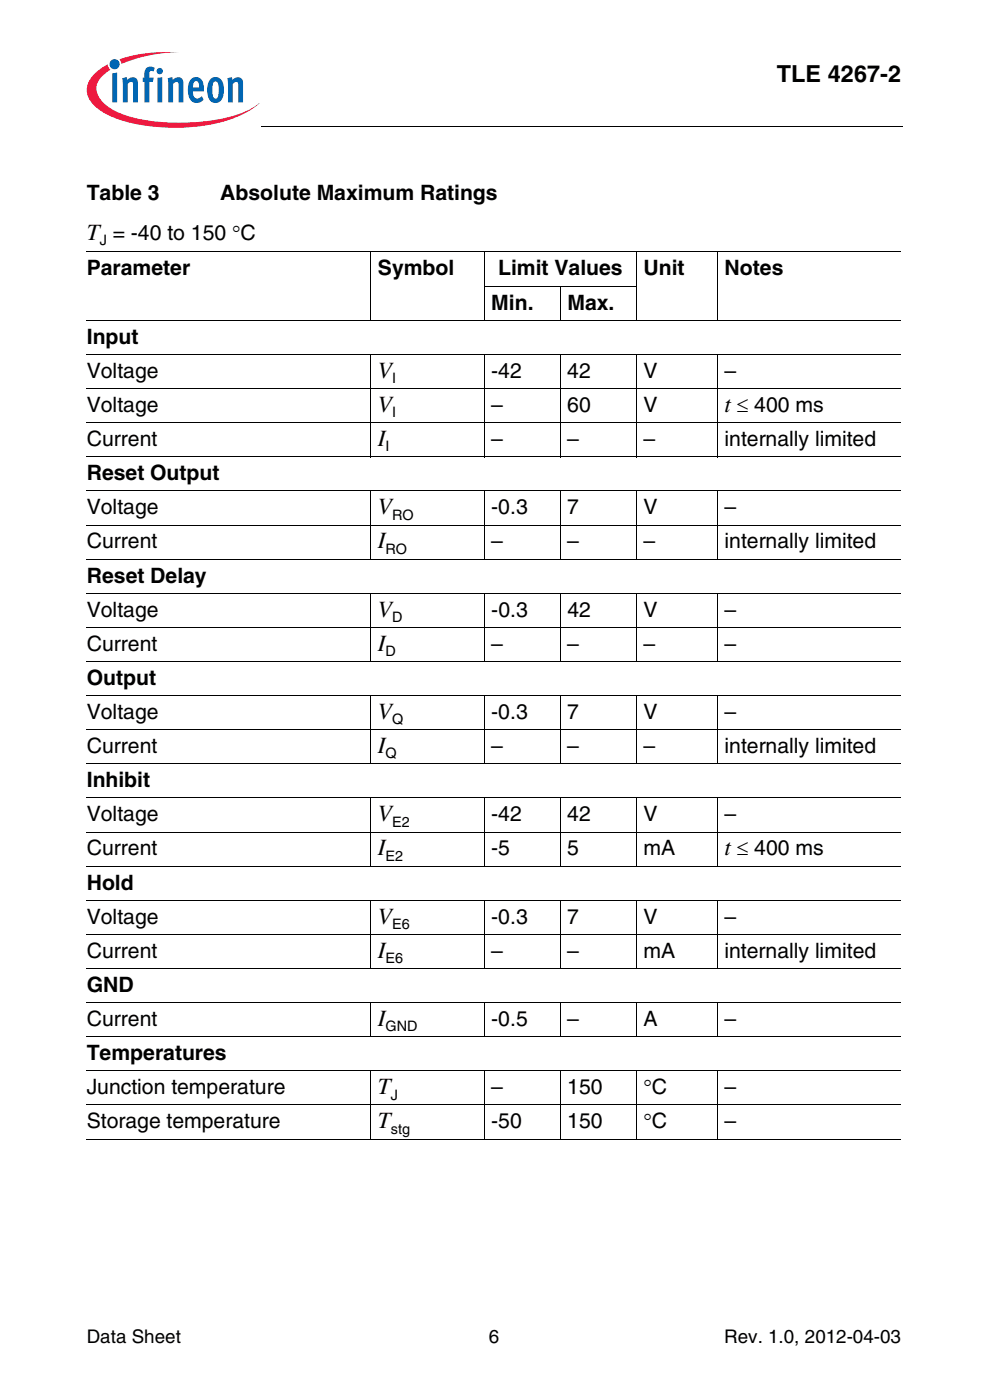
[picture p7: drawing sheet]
<svg xmlns="http://www.w3.org/2000/svg" width="148mm" height="210mm" viewBox="0 0 148 210" stroke-linecap="round" stroke-linejoin="round" font-family="sans-serif">
<circle cx="17.2" cy="9.6" r=".76" fill="#0166b3"/>
<g fill="#ed1a40">
<path d="M17.9 8.9l2.4-.7a25.6 25.6 0 0 1 6.5-.4 22.2 22.2 0 0 0-8.2 1.6l-.4 .2z"/>
<path d="M14.3 11l1.8-1.4 .1 .4 .3 .5a4 4 0 0 0-2 2.5 3.3 3.3 0 0 0 1.7 3 15.2 15.2 0 0 0 7.1 2.2 29.4 29.4 0 0 0 13.3-1.4l1.6-.9 .6-.5a12.9 12.9 0 0 1-6.4 3.1 29.2 29.2 0 0 1-15-.7 7.9 7.9 0 0 1-4-2.9 3.1 3.1 0 0 1 .9-3.9z"/>
</g>
<g fill="#0166b3">
<path d="M16.8 11l.7-.1v4.5h-.7z"/>
<path d="M18.3 11.7l.7-.1 .1 .4a.85 .85 0 0 1 1-.4 .85 .85 0 0 1 .6 .9v2.9h-.7l-.1-2.9a.29 .29 0 0 0-.4-.2l-.4 .3v2.8h-.7z"/>
<path d="M22 10.2l.3-.2 .7 .1 .2 .1-.2 .5a.35 .35 0 0 0-.6 .1v.9h.6l-.1 .6h-.5v3.1h-.8v-3.1h-.2v-.6h.2v-.5a1.24 1.24 0 0 1 .4-1z"/>
<path d="M25.1 11.7l.7-.1 .1 .4a.85 .85 0 0 1 1-.4 .85 .85 0 0 1 .6 .9v2.9h-.7l-.1-2.9a.29 .29 0 0 0-.4-.2l-.4 .3v2.8h-.7z"/>
<path d="M34.1 11.7l.6-.1 .1 .4a.85 .85 0 0 1 1-.4 .85 .85 0 0 1 .6 .9v2.9h-.7v-2.9a.29 .29 0 0 0-.5-.2l-.3 .3v2.8h-.7z"/>
<path d="M23.5 10.7a.47 .47 0 0 1 .9 0 .47 .47 0 0 1-.9 0zM23.6 11.7l.7-.1v3.8h-.7z"/>
<path d="M28.7 11.8a1.09 1.09 0 0 1 1.1-.2 1.09 1.09 0 0 1 .7 1l.1 1.1h-1.7a.75 .75 0 0 0 .2 .8 .75 .75 0 0 0 .9 .1l.2-.2 .3 .5a1.3 1.3 0 0 1-1.5 .5 1.3 1.3 0 0 1-.8-1.3v-1.1a1.89 1.89 0 0 1 .5-1.2zM29.2 12.2l-.2 .2-.1 .7h.9v-.5a.42 .42 0 0 0-.6-.4z"/>
<path d="M31.5 11.8a1.12 1.12 0 0 1 1.9 .6 3 3 0 0 1-.4 2.7 1.13 1.13 0 0 1-1.1 .3 1.13 1.13 0 0 1-.8-1v-.5a2.83 2.83 0 0 1 .4-2.1zM32 12.3l-.1 .4-.1 1.1a.89 .89 0 0 0 .5 1 1.08 1.08 0 0 0 .5-1.3v-.3a.83 .83 0 0 0-.5-1z"/>
</g>
<path d="M13 20.4h32.8v3.4h-32.8z" fill="#fff"/>
<path d="M39.1 18.8v.2z" fill="#000"/>
<g fill="none" stroke="#000" stroke-width=".15">
<path d="M39.1 18.9h96.1M13 37.8h122M55.6 37.7v10.4M72.5 37.7v10.4M95.3 37.7v10.4M107.5 37.7v10.4M13 48h122M13 53.1h122M13 58.2h122M55.6 53.1v15.4M72.5 42.9h22.9M72.5 53.1v15.4"/>
<path d="M83.9 42.8v5.3M83.9 53.1v15.4M95.3 53.1v15.4M107.5 53.1v15.4M13 63.4h122M13 68.5h122M13 73.6h122M13 78.7h122M55.6 73.5v10.4M72.5 73.5v10.4M83.9 73.5v10.4M95.3 73.5v10.4"/>
<path d="M107.5 73.5v10.4M13 83.8h122M13 88.9h122M13 94.1h122M13 99.2h122M55.6 88.9v10.3M72.5 88.9v10.3M83.9 88.9v10.3M95.3 88.9v10.3M107.5 88.9v10.3M13 104.3h122M13 109.4h122"/>
<path d="M13 114.5h122M13 119.6h122M55.6 104.2v10.4M55.6 119.6v10.3M72.5 104.2v10.4M72.5 119.6v10.3M83.9 104.2v10.4M83.9 119.6v10.3M95.3 104.2v10.4M95.3 119.6v10.3M107.5 104.2v10.4M107.5 119.6v10.3"/>
<path d="M13 124.8h122M13 129.9h122M13 135h122M55.6 134.9v10.4M72.5 134.9v10.4M83.9 134.9v10.4M95.3 134.9v10.4M107.5 134.9v10.4M13 140.1h122M13 145.2h122M13 150.3h122M13 155.4h122"/>
<path d="M55.6 150.3v5.2M72.5 150.3v5.2M83.9 150.3v5.2M95.3 150.3v5.2M107.5 150.3v5.2M13 160.5h122M13 165.7h122M13 170.8h122M55.6 160.5v10.3M72.5 160.5v10.3M83.9 160.5v10.3M95.3 160.5v10.3"/>
<path d="M107.5 160.5v10.3"/>
</g>
<g font-size="3.5">
<text x="116.4" y="12.2">TLE 4267-2</text>
<text x="13" y="36">T = -40 to 150 °C</text>
<text x="56.6" y="56.7">V</text>
<text x="56.6" y="61.8">V</text>
<text x="108.5" y="61.8">t ≤ 400 ms</text>
<text x="56.6" y="66.9">I</text>
<text x="56.6" y="77.1">V</text>
<text x="56.6" y="82.2">I</text>
<text x="56.6" y="92.5">V</text>
<text x="56.6" y="97.6">I</text>
<text x="56.6" y="107.8">V</text>
<text x="56.6" y="112.9">I</text>
<text x="56.6" y="123.2">V</text>
<text x="56.6" y="128.3">I</text>
<text x="108.5" y="128.3">t ≤ 400 ms</text>
<text x="56.6" y="138.5">V</text>
<text x="56.6" y="143.6">I</text>
<text x="56.6" y="153.8">I</text>
<text x="56.6" y="164.1">T</text>
<text x="56.6" y="169.2">T</text>
</g>
<g font-size="3.2">
<text x="13" y="30">Table 3</text>
<text x="33" y="30">Absolute Maximum Ratings</text>
<text x="13" y="41.3">Parameter</text>
<text x="56.6" y="41.3">Symbol</text>
<text x="74.6" y="41.3">Limit Values</text>
<text x="96.4" y="41.3">Unit</text>
<text x="108.6" y="41.3">Notes</text>
<text x="73.6" y="46.4">Min.</text>
<text x="85" y="46.4">Max.</text>
<text x="13" y="51.5">Input</text>
<text x="13" y="56.7">Voltage</text>
<text x="73.6" y="56.7">-42</text>
<text x="85" y="56.7">42</text>
<text x="96.4" y="56.7">V</text>
<text x="108.5" y="56.7">–</text>
<text x="13" y="61.8">Voltage</text>
<text x="73.6" y="61.8">–</text>
<text x="85" y="61.8">60</text>
<text x="96.4" y="61.8">V</text>
<text x="13" y="72">Reset Output</text>
<text x="13" y="66.9">Current</text>
<text x="73.6" y="66.9">–</text>
<text x="85" y="66.9">–</text>
<text x="96.4" y="66.9">–</text>
<text x="108.5" y="66.9">internally limited</text>
<text x="13" y="77.1">Voltage</text>
<text x="73.6" y="77.1">-0.3</text>
<text x="85" y="77.1">7</text>
<text x="96.4" y="77.1">V</text>
<text x="108.5" y="77.1">–</text>
<text x="13" y="82.2">Current</text>
<text x="73.6" y="82.2">–</text>
<text x="85" y="82.2">–</text>
<text x="96.4" y="82.2">–</text>
<text x="108.5" y="82.2">internally limited</text>
<text x="13" y="87.3">Reset Delay</text>
<text x="13" y="92.5">Voltage</text>
<text x="73.6" y="92.5">-0.3</text>
<text x="85" y="92.5">42</text>
<text x="96.4" y="92.5">V</text>
<text x="108.6" y="92.5">–</text>
<text x="13" y="97.6">Current</text>
<text x="73.6" y="97.6">–</text>
<text x="85" y="97.6">–</text>
<text x="96.4" y="97.6">–</text>
<text x="108.5" y="97.6">–</text>
<text x="13" y="102.7">Output</text>
<text x="13" y="107.8">Voltage</text>
<text x="73.6" y="107.8">-0.3</text>
<text x="85" y="107.8">7</text>
<text x="96.4" y="107.8">V</text>
<text x="108.5" y="107.8">–</text>
<text x="13" y="112.9">Current</text>
<text x="73.6" y="112.9">–</text>
<text x="85" y="112.9">–</text>
<text x="96.4" y="112.9">–</text>
<text x="108.5" y="112.9">internally limited</text>
<text x="13" y="118">Inhibit</text>
<text x="13" y="123.2">Voltage</text>
<text x="73.6" y="123.2">-42</text>
<text x="85" y="123.2">42</text>
<text x="96.4" y="123.2">V</text>
<text x="108.5" y="123.2">–</text>
<text x="13" y="128.3">Current</text>
<text x="73.6" y="128.3">-5</text>
<text x="85" y="128.3">5</text>
<text x="96.4" y="128.3">mA</text>
<text x="13" y="133.4">Hold</text>
<text x="13" y="143.6">Current</text>
<text x="13" y="138.5">Voltage</text>
<text x="73.6" y="138.5">-0.3</text>
<text x="73.6" y="143.6">–</text>
<text x="85" y="143.6">–</text>
<text x="85" y="138.5">7</text>
<text x="96.4" y="143.6">mA</text>
<text x="96.4" y="138.5">V</text>
<text x="108.5" y="143.6">internally limited</text>
<text x="108.5" y="138.5">–</text>
<text x="13" y="148.7">GND</text>
<text x="13" y="153.8">Current</text>
<text x="73.6" y="153.8">-0.5</text>
<text x="85" y="153.8">–</text>
<text x="96.4" y="153.8">A</text>
<text x="108.5" y="153.8">–</text>
<text x="13" y="158.9">Temperatures</text>
<text x="13" y="164.1">Junction temperature</text>
<text x="73.6" y="164.1">–</text>
<text x="85" y="164.1">150</text>
<text x="96.4" y="164.1">°C</text>
<text x="108.5" y="164.1">–</text>
<text x="13" y="169.2">Storage temperature</text>
<text x="73.6" y="169.2">-50</text>
<text x="85" y="169.2">150</text>
<text x="96.4" y="169.2">°C</text>
<text x="108.5" y="169.2">–</text>
</g>
<g font-size="2.8">
<text x="13" y="201.3">Data Sheet</text>
<text x="73.2" y="201.3">6</text>
<text x="108.5" y="201.3">Rev. 1.0, 2012-04-03</text>
</g>
<g font-size="2.2">
<text x="14.9" y="36.8">J</text>
<text x="58.7" y="57.4">I</text>
<text x="58.7" y="62.6">I</text>
<text x="57.8" y="67.7">I</text>
<text x="58.7" y="77.9">RO</text>
<text x="57.8" y="83">RO</text>
<text x="58.7" y="93.2">D</text>
<text x="57.8" y="98.4">D</text>
<text x="57.8" y="113.7">Q</text>
<text x="58.7" y="108.6">Q</text>
<text x="58.7" y="123.9">E2</text>
<text x="57.8" y="129.1">E2</text>
<text x="58.7" y="139.3">E6</text>
<text x="57.8" y="144.4">E6</text>
<text x="57.8" y="154.6">GND</text>
<text x="58.5" y="164.9">J</text>
<text x="58.5" y="170">stg</text>
</g>
</svg>
